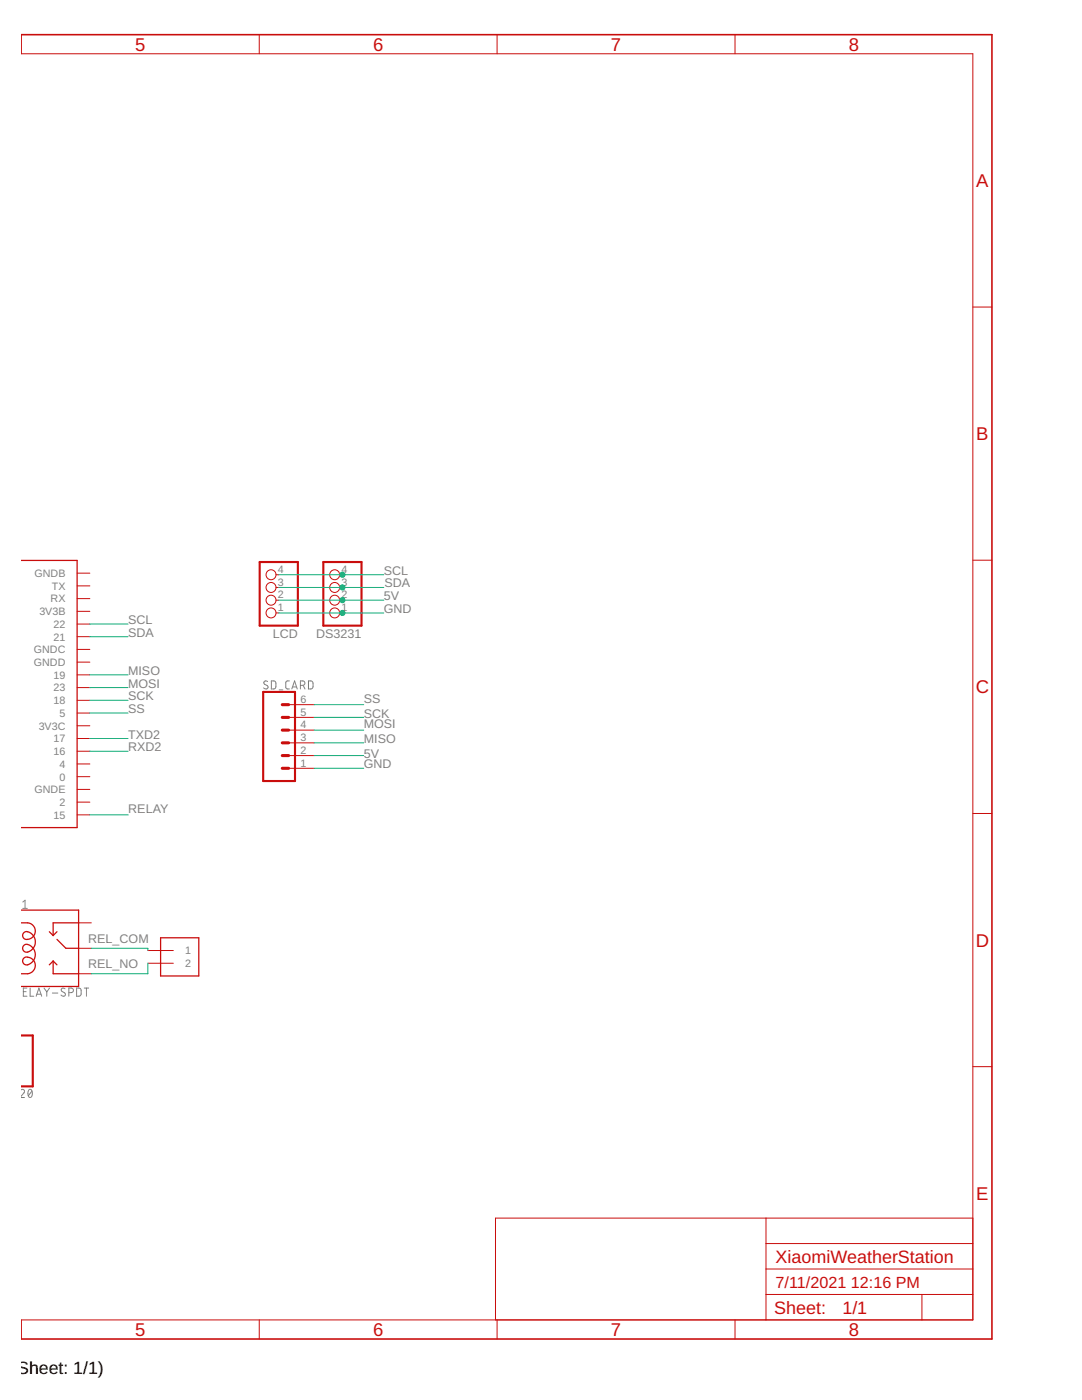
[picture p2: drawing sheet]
<svg xmlns="http://www.w3.org/2000/svg" width="216mm" height="279mm" viewBox="0 0 216 279" stroke-linecap="round" stroke-linejoin="round" font-family="sans-serif">
<g fill="none" stroke="#808080" stroke-width=".2">
<path d="M53.4 136a.41 .41 0 0 0-.6 0 .41 .41 0 0 0 0 .6l.5 .2a.44 .44 0 0 1 0 .7 .44 .44 0 0 1-.7-.2M54.1 135.9h.7l.2 .3 .1 .9-.3 .4h-.7zM55.7 137.7h.7M57.7 135.9h-.5l-.2 .3v1.1l.2 .2h.5M58.2 137.5l.6-1.6 .5 1.6M58.4 137.1h.8M59.9 136.8h.5a.44 .44 0 0 0 .5-.5 .44 .44 0 0 0-.5-.4h-.5v1.6M60.5 136.8l.4 .7M61.6 135.9h.6l.2 .3 .1 .9-.3 .4h-.6zM4.6 180l.4-.3v1.6M4.6 181.3h.8M4.7 197.9h.5"/>
<path d="M5.4 197.2h-.7v1.6h.7M6 197.2v1.6h.7M7.2 198.8l.6-1.6 .5 1.6M7.4 198.4h.8M8.8 197.2l.5 .8M9.3 198v.8M9.9 197.2l-.6 .8M10.5 198.2h1M13 197.3l-.2-.1a.38 .38 0 0 0-.5 .1 .38 .38 0 0 0 .1 .6l.5 .2a.44 .44 0 0 1-.1 .7 .44 .44 0 0 1-.6-.2M13.7 198.1h.5a.46 .46 0 0 0 .4-.5 .46 .46 0 0 0-.4-.4h-.5v1.6M15.3 197.2h.6l.3 .3v.9l-.3 .4h-.6zM16.8 197.2h.9"/>
<path d="M17.3 197.2v1.6M4.1 217.6a.42 .42 0 0 1 .7-.1 .42 .42 0 0 1 0 .6l-.7 .8M4.1 219h.8M5.8 217.5l.2-.1a.97 .97 0 0 1 0 1.6 1.02 1.02 0 0 1-.2-1.5zM6.4 217.8l-.7 .9"/>
</g>
<g fill="none" stroke="#c90d0c" stroke-width=".2">
<path d="M4.1 10.7h190v252.7h-190M4.3 6.9v3.8M51.7 6.9v3.8M99.2 6.9v3.8M146.7 6.9v3.8M194.1 61.3h3.8M15.4 114.4h2.5M15.4 116.9h2.5M15.4 119.5h2.5M55.1 119.8h.5M55.1 117.2h.5M55.1 114.7h.5"/>
<path d="M67.8 119.8h.5M67.8 117.2h.5M67.8 114.7h.5M194.1 111.8h3.8M15.4 122h2.5M15.4 124.5h2.5M15.4 127.1h2.5M15.4 129.6h2.5M15.4 132.1h2.5M15.4 134.7h2.5M15.4 137.2h2.5M15.4 139.8h2.5"/>
<path d="M55.1 122.3h.5M67.8 122.3h.5M15.4 142.3h2.5M15.4 144.8h2.5M15.4 147.4h2.5M15.4 149.9h2.5M15.4 152.5h2.5M15.4 155h2.5M15.4 157.5h2.5M57.6 153.3h5.1M57.6 150.8h5.1M57.6 148.3h5.1"/>
<path d="M57.6 145.7h5.1M57.6 143.2h5.1M57.6 140.6h5.1M15.4 160.1h2.5M15.4 162.6h2.5M194.1 162.3h3.8M15.7 189.3h2.5M15.7 194.3h2.5M15.7 184.2h2.5M29.5 189.7h5.1M29.5 192.2h5.1M194.1 212.9h3.8"/>
<path d="M152.8 258.3h41.3M152.8 243.1v20.3M152.8 253.3h41.3M152.8 248.2h41.3M184 258.3v5.1M194.1 243.1h-95.2v20.3M4.3 263.4v3.8M51.7 263.4v3.8M99.2 263.4v3.8M146.7 263.4v3.8"/>
<circle cx="54.1" cy="119.8" r=".99"/>
<circle cx="54.1" cy="117.2" r=".99"/>
<circle cx="54.1" cy="114.7" r=".99"/>
<circle cx="66.8" cy="114.7" r=".99"/>
<circle cx="66.8" cy="117.2" r=".99"/>
<circle cx="66.8" cy="119.8" r=".99"/>
<circle cx="54.1" cy="122.3" r=".99"/>
<circle cx="66.8" cy="122.3" r=".99"/>
</g>
<path d="M4.1 111.8h11.3v53.4h-11.3M4.1 184.2a2.63 2.63 0 0 1 2.4 .4 1.64 1.64 0 0 1 .3 2 1.64 1.64 0 0 1-2 .7 .83 .83 0 0 1-.1-1.1 .83 .83 0 0 1 1.2-.1 2.05 2.05 0 0 1 1.1 2.3 2.05 2.05 0 0 1-2 1.6 .82 .82 0 0 1-.4-1.2 .82 .82 0 0 1 1.3-.2 2.06 2.06 0 0 1 1.1 2.3 2.06 2.06 0 0 1-2 1.6 .84 .84 0 0 1-.4-1.2 .84 .84 0 0 1 1.3-.2 1.66 1.66 0 0 1 1.1 1.8 1.66 1.66 0 0 1-1.5 1.4h-1.4M4.1 181.6h11.6v15.3h-11.6M9.8 185.9l.8 .8M10.6 191.8v2.5h5.1M10.6 191.8l.8 .8M10.6 191.8l-.8 .8M11.4 187.5l1.7 1.8h2.6M11.4 185.9l-.8 .8M15.7 184.2h-5.1v2.5M32 187.2h7.7v7.6h-7.7z" fill="none" stroke="#c90d0c" stroke-width=".25"/>
<path d="M51.8 112.2h7.6v12.7h-7.6zM64.5 112.2h7.6v12.7h-7.6zM52.5 138.1h6.4v17.8h-6.4zM4.1 206.7h2.4v10.1h-2.4" fill="none" stroke="#c90d0c" stroke-width=".42"/>
<path d="M4.1 6.9h193.8v260.3h-193.8" fill="none" stroke="#c90d0c" stroke-width=".32"/>
<path d="M56.3 148.3h1.3M56.3 150.8h1.3M56.3 153.3h1.3M56.3 143.2h1.3M56.3 145.7h1.3M56.3 140.6h1.3" fill="none" stroke="#c90d0c" stroke-width=".61"/>
<g fill="none" stroke="#0dab76" stroke-width=".2">
<path d="M55.6 114.7h21M55.6 117.2h21M55.6 119.8h21M17.9 124.5h7.6M17.9 127.1h7.6M17.9 134.7h7.6M17.9 137.2h7.6M17.9 139.8h7.6M55.6 122.3h21M17.9 142.3h7.6M17.9 147.4h7.6M17.9 149.9h7.6"/>
<path d="M62.7 148.3h9.9M62.7 145.7h9.9M62.7 143.2h9.9M62.7 140.6h9.9M62.7 153.3h9.9M62.7 150.8h9.9M17.9 162.6h7.7M18.2 189.3h11.3v.4M29.5 192.2v2.1h-11.3"/>
</g>
<g fill="#0dab76" stroke="#0dab76" stroke-width=".2">
<circle cx="68.3" cy="114.7" r=".51"/>
<circle cx="68.3" cy="117.2" r=".51"/>
<circle cx="68.3" cy="122.3" r=".51"/>
<circle cx="68.3" cy="119.8" r=".51"/>
</g>
<g font-size="3.7" fill="#c90d0c">
<text x="27" y="10.1">5</text>
<text x="74.4" y="10.1">6</text>
<text x="121.9" y="10.1">7</text>
<text x="169.4" y="10.1">8</text>
<text x="194.8" y="37.3">A</text>
<text x="194.8" y="87.8">B</text>
<text x="194.7" y="138.4">C</text>
<text x="194.7" y="188.9">D</text>
<text x="194.8" y="239.4">E</text>
<text x="27" y="266.6">5</text>
<text x="74.4" y="266.6">6</text>
<text x="121.9" y="266.6">7</text>
<text x="169.4" y="266.6">8</text>
</g>
<g font-size="3.6" fill="#c90d0c">
<text x="154.8" y="252">XiaomiWeatherStation</text>
<text x="154.5" y="262.3">Sheet:</text>
<text x="168.1" y="262.2">1/1</text>
</g>
<text font-size="3.5" x="-.7" y="274.2">h (Sheet: 1/1)</text>
<g font-size="3.2" fill="#c90d0c">
<text x="154.8" y="257.1">7/11/2021</text>
<text x="169.8" y="257.1">12:16 PM</text>
</g>
<g font-size="2.5" fill="#808080">
<text x="76.6" y="114.7">SCL</text>
<text x="76.6" y="119.8">5V</text>
<text x="76.7" y="117.2">SDA</text>
<text x="25.6" y="124.5">SCL</text>
<text x="76.6" y="122.3">GND</text>
<text x="25.6" y="127.1">SDA</text>
<text x="54.4" y="127.3">LCD</text>
<text x="63.1" y="127.3">DS3231</text>
<text x="25.6" y="134.7">MISO</text>
<text x="25.6" y="137.2">MOSI</text>
<text x="25.6" y="139.8">SCK</text>
<text x="25.6" y="142.3">SS</text>
<text x="72.6" y="143.3">SCK</text>
<text x="72.6" y="140.3">SS</text>
<text x="25.6" y="147.4">TXD2</text>
<text x="25.6" y="149.9">RXD2</text>
<text x="72.6" y="148.3">MISO</text>
<text x="72.6" y="145.3">MOSI</text>
<text x="72.6" y="153.2">GND</text>
<text x="72.6" y="151.2">5V</text>
<text x="25.6" y="162.2">RELAY</text>
<text x="17.6" y="188.2">REL_COM</text>
<text x="17.6" y="193.2">REL_NO</text>
</g>
<g font-size="2.1" fill="#808080">
<text x="6.9" y="115.1">GNDB</text>
<text x="10.3" y="117.7">TX</text>
<text x="55.4" y="119.4">2</text>
<text x="55.4" y="116.9">3</text>
<text x="55.4" y="114.3">4</text>
<text x="68.1" y="119.4">2</text>
<text x="68.1" y="116.9">3</text>
<text x="68.1" y="114.3">4</text>
<text x="7.9" y="122.8">3V3B</text>
<text x="10.1" y="120.2">RX</text>
<text x="10.7" y="125.3">22</text>
<text x="55.4" y="122">1</text>
<text x="68.1" y="122">1</text>
<text x="6.8" y="130.4">GNDC</text>
<text x="10.7" y="127.8">21</text>
<text x="6.8" y="132.9">GNDD</text>
<text x="10.7" y="135.5">19</text>
<text x="10.7" y="138">23</text>
<text x="10.7" y="140.5">18</text>
<text x="11.9" y="143.1">5</text>
<text x="59.9" y="142.8">5</text>
<text x="59.9" y="140.3">6</text>
<text x="7.7" y="145.6">3V3C</text>
<text x="10.7" y="148.2">17</text>
<text x="59.9" y="147.9">3</text>
<text x="59.9" y="145.4">4</text>
<text x="10.7" y="150.7">16</text>
<text x="11.9" y="153.2">4</text>
<text x="11.9" y="155.8">0</text>
<text x="59.9" y="153">1</text>
<text x="59.9" y="150.4">2</text>
<text x="6.9" y="158.3">GNDE</text>
<text x="11.9" y="160.9">2</text>
<text x="10.7" y="163.4">15</text>
<text x="36.9" y="190.5">1</text>
<text x="36.9" y="193">2</text>
</g>
</svg>
